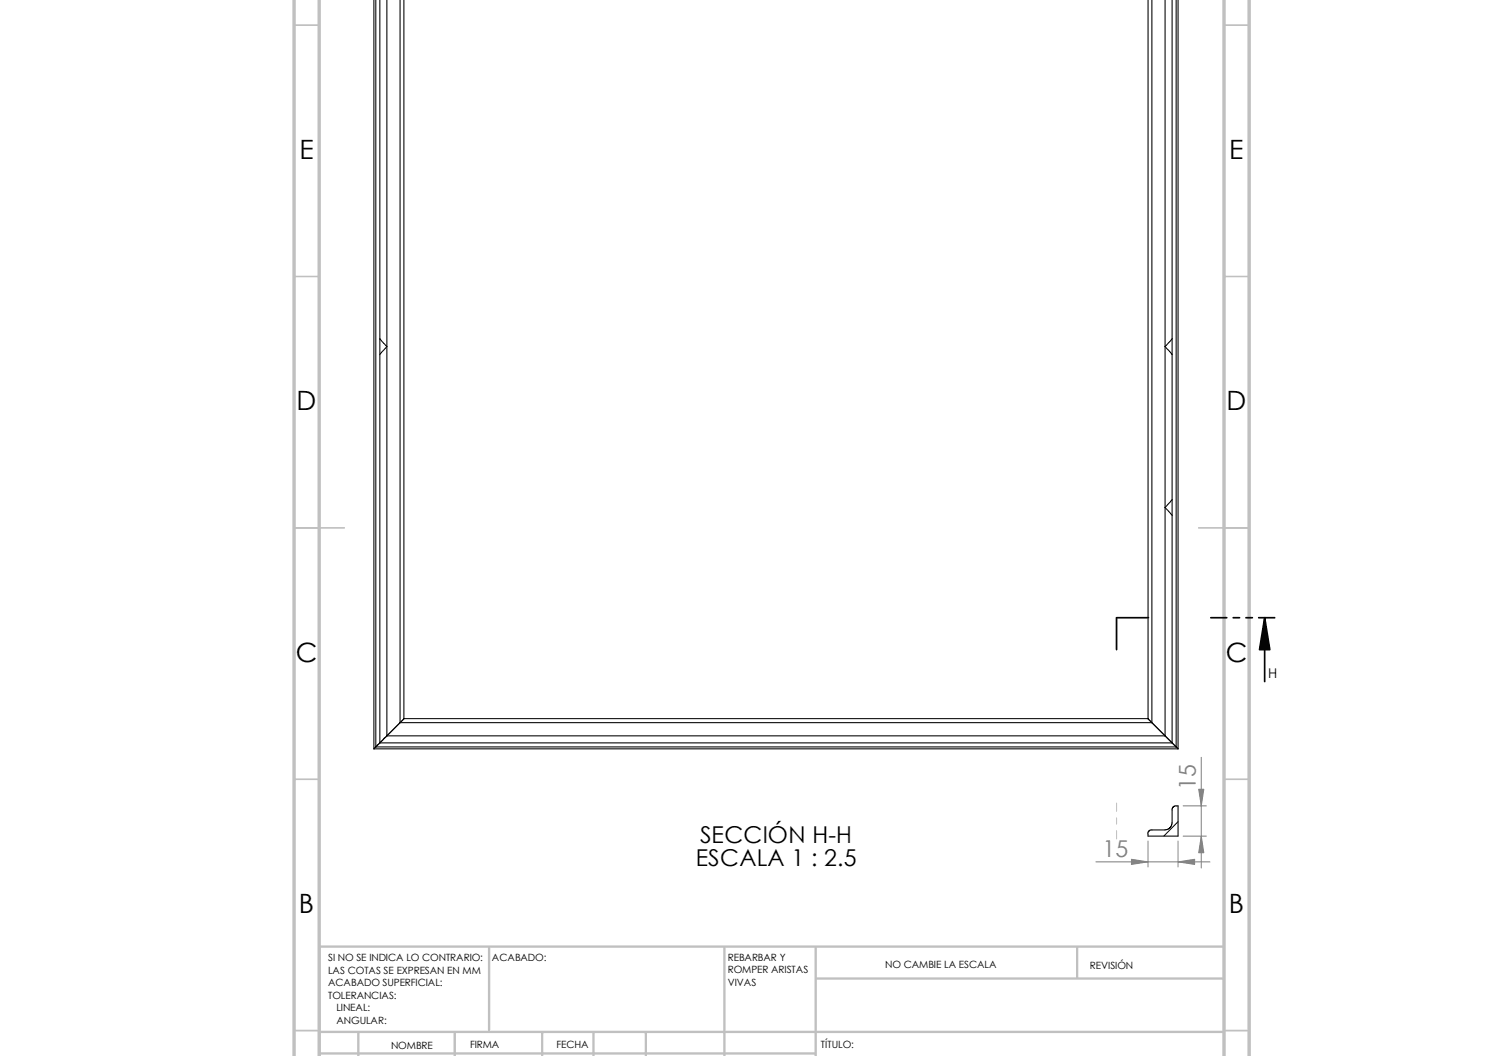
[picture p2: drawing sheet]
<svg xmlns="http://www.w3.org/2000/svg" width="297mm" height="210mm" viewBox="0 0 297 210" stroke-linecap="round" stroke-linejoin="round" font-family="sans-serif">
<path d="M58.5 5h5M243.5 5h5M58.5 55h5M243.5 55h5M58.5 105h10M238.5 105h10M58.5 155h5M243.5 155h5M58.5 205h5M243.5 205h5" fill="none" stroke="#c0c0c0" stroke-width=".34"/>
<g fill="none" stroke="#c0c0c0" stroke-width=".47">
<path d="M97.3 188.3v16.9M144.1 188.3v21.8M162.3 194.6h81.2M162.3 188.3v21.8M214.3 188.3v6.3M243.5 188.3h-180v21.8M63.5 209.5h98.8M63.5 205.2h180M71.3 205.2v4.9M90.5 205.2v4.9M107.9 205.2v4.9M118.1 205.2v4.9"/>
<path d="M128.5 205.2v4.9"/>
</g>
<path d="M58.5 -.1v210.2M63.5 -.1v210.2M243.5 0v210.1M248.5 0v210.1" fill="none" stroke="#c0c0c0" stroke-width=".68" stroke-linecap="butt"/>
<g fill="none" stroke="#000" stroke-width=".21">
<path d="M74.4 -.1v149M74.8 -.1v148.6M75.6 -.1v147.8M77 0v146.3M79.6 -.1v143.8M80.3 -.1v143M228.4 0v142.9M229.2 0v143.7M231.8 -.1v146.4M233.2 -.1v147.8M234 -.1v148.6M234.4 -.1v149"/>
<path d="M75.6 67.4l1.4 1.5-1.4 1.6M233.2 67.4l-1.4 1.5 1.4 1.6M233.2 99.4l-1.4 1.5 1.4 1.6M74.4 148.9h160M74.8 148.5h159.2M74.8 148.5l-.4 .4M75.6 147.7l-.8 .8M75.6 147.7h157.6M77 146.3h154.8M77 146.3l-1.4 1.4M79.6 143.7l-2.6 2.6M79.6 143.7h149.6"/>
<path d="M80.3 142.9l-.7 .8M80.3 142.9h148.1M228.4 142.9l.8 .8M229.2 143.7l2.6 2.6M231.8 146.3l1.4 1.4M233.2 147.7l.8 .8M234 148.5l.4 .4M228.4 165.9v.4h6v-6h-.8l-.4 .4-.1 3.3-.5 .8-.8 .3h-2.9l-.5 .3-.1 .5"/>
</g>
<path d="M234.4 163.4l-2.9 2.9" fill="none" stroke="#000" stroke-width=".2"/>
<path d="M222.1 159.7v1.7M222.1 162.6v1.3M222.1 165.2v1.7" fill="none" stroke="#c0c0c0" stroke-width=".2"/>
<path d="M251.6 122.9l1 6.3h-2z" fill="#000" stroke="#000" stroke-width=".34"/>
<path d="M228.5 122.9h-6.4v6.3M240.9 122.9h3.2M245.3 122.9h1.3M247.9 122.9h1.2M250.4 122.9h3.2M251.6 122.9v12.7" fill="none" stroke="#000" stroke-width=".34"/>
<path d="M239 150.6v22M218 171.4h22.7M228.4 167.3v5.1M234.4 167.3v5.1M235.4 166.3h4.6M235.4 160.3h4.6" fill="none" stroke="#808080" stroke-width=".2"/>
<g fill="#808080" stroke="#808080" stroke-width=".2">
<path d="M239 166.3l.5 3.3h-1z"/>
<path d="M238.5 157h1l-.5 3.3z"/>
<path d="M234.4 171.4l3.3-.5v1z"/>
<path d="M225.1 170.9l3.3 .5-3.3 .5z"/>
</g>
<g font-size="5.3">
<text x="59.6" y="31.6">E</text>
<text x="244.6" y="31.6">E</text>
<text x="59" y="81.6">D</text>
<text x="244" y="81.6">D</text>
<text x="58.8" y="131.6">C</text>
<text x="243.8" y="131.6">C</text>
<text x="59.5" y="181.6">B</text>
<text x="244.5" y="181.6">B</text>
</g>
<g font-size="4.6" fill="#808080">
<text x="237.9" y="157.1" transform="rotate(-90 237.9 157.1)">15</text>
<text x="219.3" y="170.5">15</text>
</g>
<g font-size="4.6">
<text x="139.3" y="167.7">SECCIÓN H-H</text>
<text x="138.4" y="172.3">ESCALA 1 : 2.5</text>
</g>
<text font-size="2.7" x="252.3" y="134.7">H</text>
<g font-size="2">
<text x="65.3" y="191.1">SI NO SE INDICA LO CONTRARIO:</text>
<text x="97.9" y="191.1">ACABADO:</text>
<text x="144.8" y="191.1">REBARBAR Y</text>
<text x="65.3" y="193.6">LAS COTAS SE EXPRESAN EN MM</text>
<text x="65.3" y="196.1">ACABADO SUPERFICIAL:</text>
<text x="144.8" y="193.5">ROMPER ARISTAS</text>
<text x="144.8" y="196">VIVAS</text>
<text x="176.1" y="192.5">NO CAMBIE LA ESCALA</text>
<text x="216.8" y="192.7">REVISIÓN</text>
<text x="65.3" y="198.6">TOLERANCIAS:</text>
<text x="66.9" y="201.1">LINEAL:</text>
<text x="66.9" y="203.6">ANGULAR:</text>
<text x="77.8" y="208.5">NOMBRE</text>
<text x="93.5" y="208.5">FIRMA</text>
<text x="110.7" y="208.4">FECHA</text>
<text x="163.3" y="208.4">TÍTULO:</text>
</g>
</svg>
